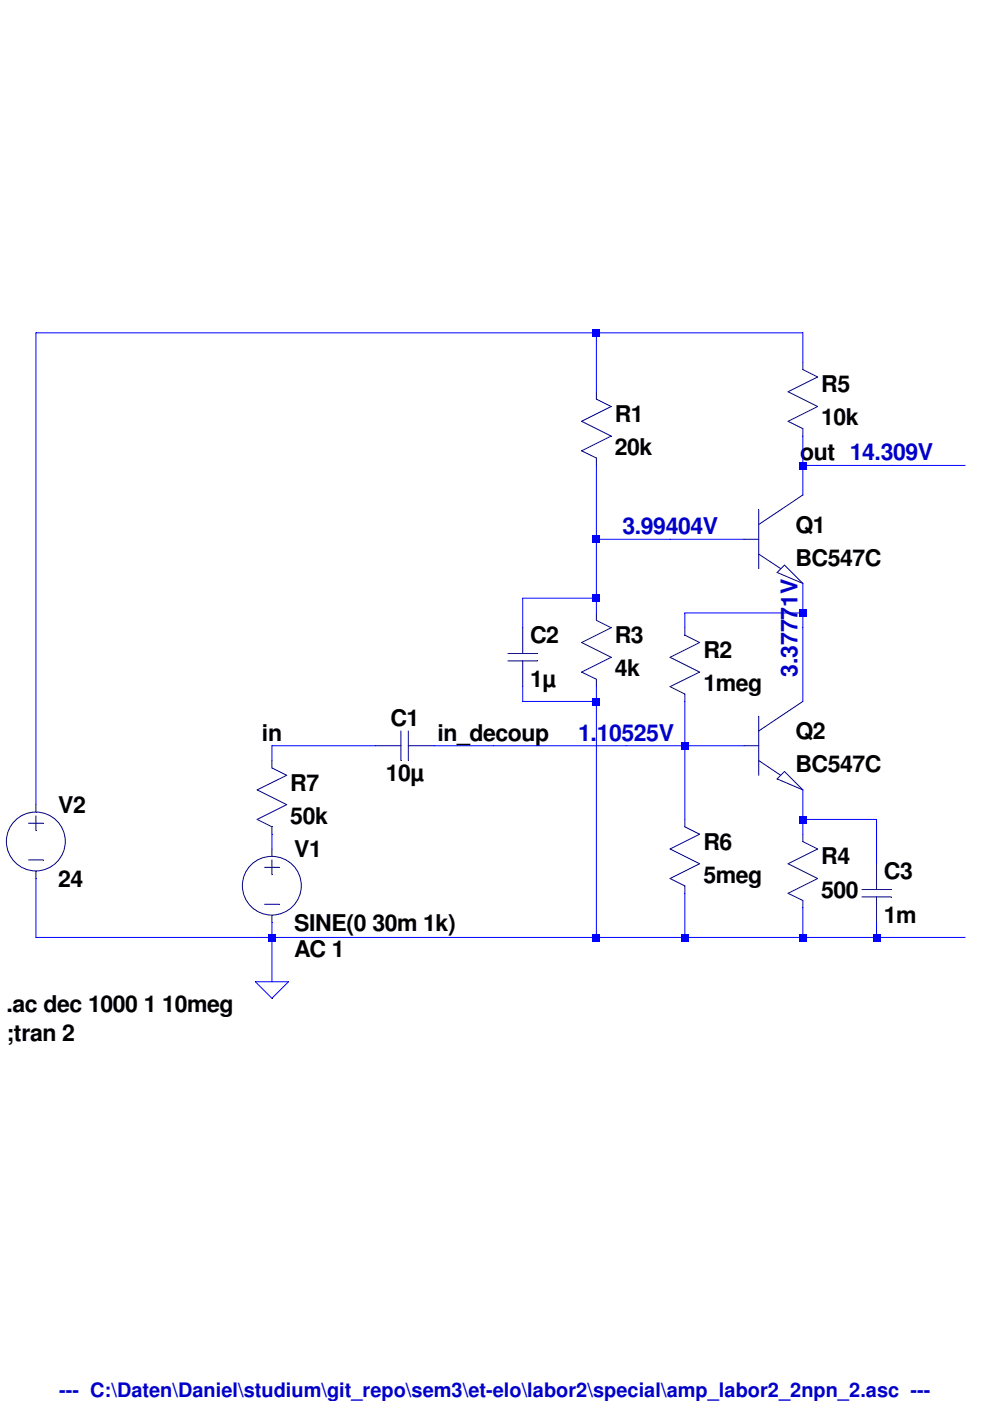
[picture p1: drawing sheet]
Version 4
SHEET 1 880 936
WIRE 112 160 -496 160
WIRE 336 160 112 160
WIRE 336 192 336 160
WIRE 112 224 112 160
WIRE 336 304 336 272
WIRE 352 304 336 304
WIRE 432 304 352 304
WIRE 512 304 432 304
WIRE 336 336 336 304
WIRE 112 384 112 304
WIRE 192 384 112 384
WIRE 272 384 192 384
WIRE 112 448 112 384
WIRE 112 448 32 448
WIRE 112 464 112 448
WIRE 336 464 336 432
WIRE 336 464 208 464
WIRE 32 480 32 448
WIRE 208 480 208 464
WIRE 336 480 336 464
WIRE 32 560 32 544
WIRE 112 560 112 544
WIRE 112 560 32 560
WIRE 336 560 336 480
WIRE -128 608 -240 608
WIRE 0 608 -64 608
WIRE 144 608 0 608
WIRE 208 608 208 560
WIRE 208 608 144 608
WIRE 272 608 208 608
WIRE -240 624 -240 608
WIRE -496 672 -496 160
WIRE 208 688 208 608
WIRE 336 688 336 656
WIRE 416 688 336 688
WIRE 336 704 336 688
WIRE -240 720 -240 704
WIRE 416 736 416 688
WIRE -496 816 -496 752
WIRE -240 816 -240 800
WIRE -240 816 -496 816
WIRE 112 816 112 560
WIRE 112 816 -240 816
WIRE 208 816 208 768
WIRE 208 816 112 816
WIRE 336 816 336 784
WIRE 336 816 208 816
WIRE 416 816 416 800
WIRE 416 816 336 816
WIRE 512 816 416 816
WIRE -240 864 -240 816
FLAG -240 864 0
FLAG 352 304 out
FLAG -240 608 in
FLAG 0 608 in_decoup
DATAFLAG 432 304 ""
DATAFLAG 144 608 ""
DATAFLAG 336 480 ""
DATAFLAG 192 384 ""
SYMBOL res 320 688 R0
SYMATTR InstName R4
SYMATTR Value 500
SYMBOL res 320 176 R0
SYMATTR InstName R5
SYMATTR Value 10k
SYMBOL cap -64 592 R90
WINDOW 0 0 32 VBottom 2
WINDOW 3 32 32 VTop 2
SYMATTR InstName C1
SYMATTR Value 10µ
SYMBOL voltage -240 704 R0
WINDOW 123 24 124 Left 2
WINDOW 39 0 0 Left 2
SYMATTR Value2 AC 1
SYMATTR InstName V1
SYMATTR Value SINE(0 30m 1k)
SYMBOL voltage -496 656 R0
WINDOW 123 0 0 Left 2
WINDOW 39 0 0 Left 2
SYMATTR InstName V2
SYMATTR Value 24
SYMBOL res -256 608 R0
SYMATTR InstName R7
SYMATTR Value 50k
SYMBOL res 96 208 R0
SYMATTR InstName R1
SYMATTR Value 20k
SYMBOL res 192 464 R0
SYMATTR InstName R2
SYMATTR Value 1meg
SYMBOL res 96 448 R0
SYMATTR InstName R3
SYMATTR Value 4k
SYMBOL npn 272 336 R0
SYMATTR InstName Q1
SYMATTR Value BC547C
SYMBOL npn 272 560 R0
SYMATTR InstName Q2
SYMATTR Value BC547C
SYMBOL cap 16 480 R0
SYMATTR InstName C2
SYMATTR Value 1µ
SYMBOL res 192 672 R0
SYMATTR InstName R6
SYMATTR Value 5meg
SYMBOL cap 400 736 R0
SYMATTR InstName C3
SYMATTR Value 1m
TEXT -528 888 Left 2 !.ac dec 1000 1 10meg
TEXT -528 920 Left 2 !;tran 2
